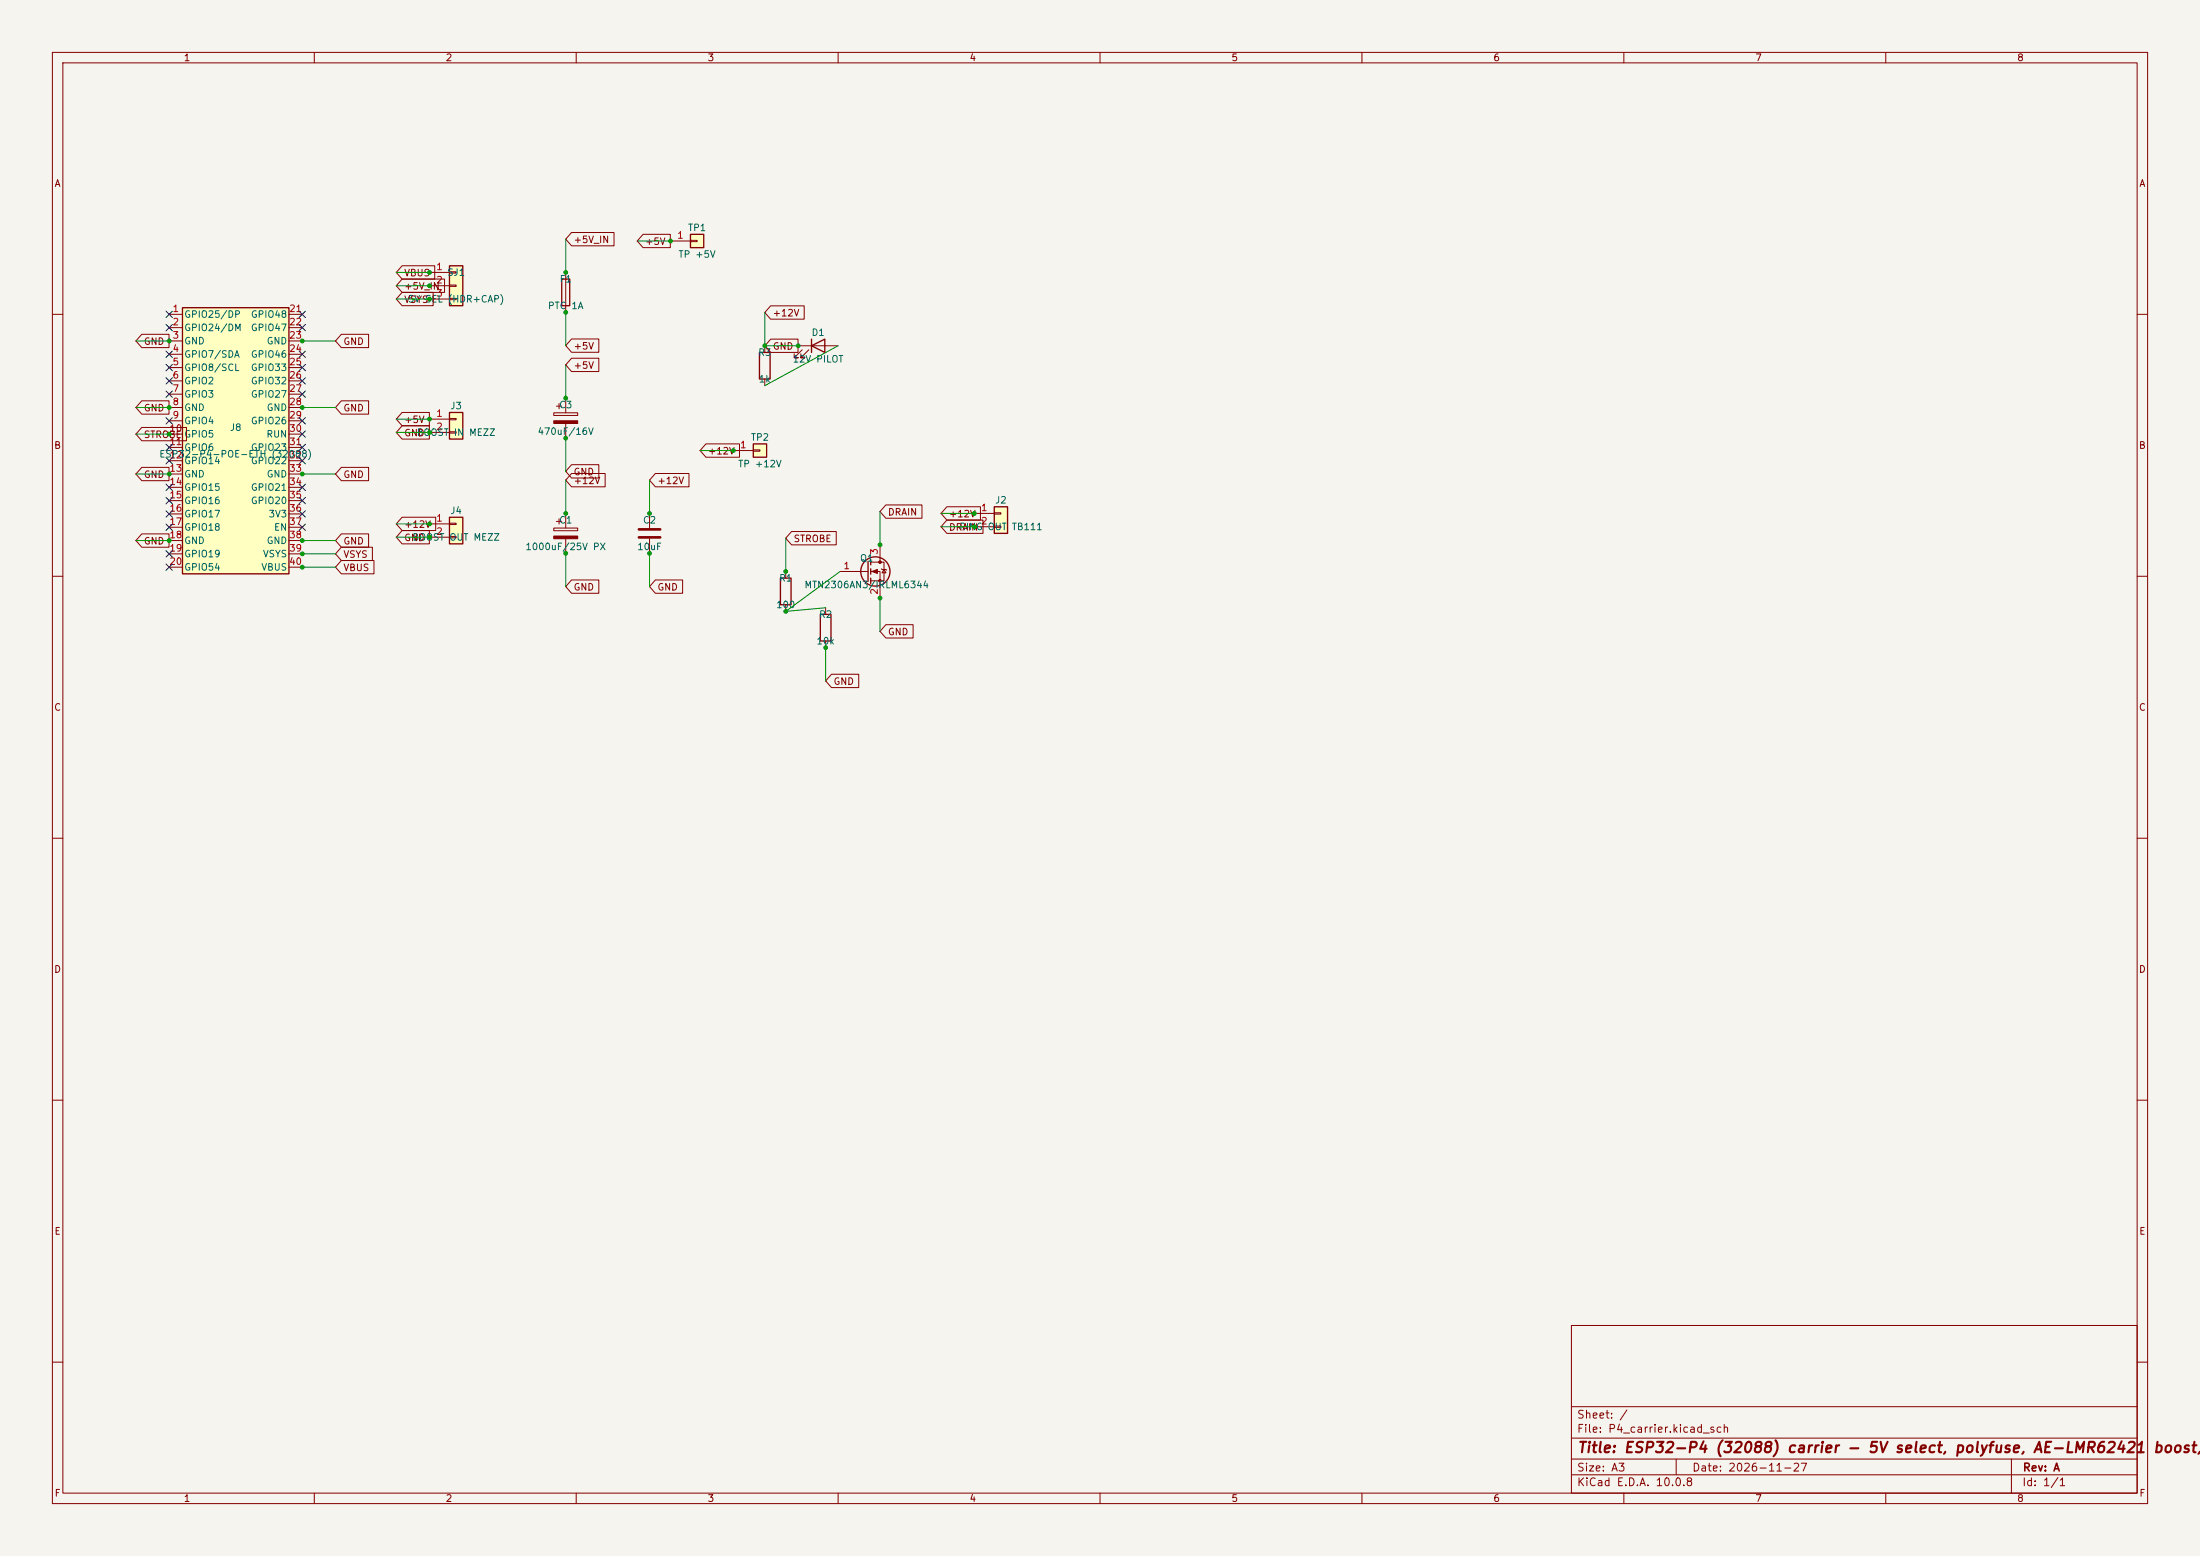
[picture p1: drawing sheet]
(kicad_sch (version 20230121) (generator eeschema)
 (paper "A3")
 (title_block (title "ESP32-P4 (32088) carrier - 5V select, polyfuse, AE-LMR62421 boost, IR ring strobe") (date "2026-11-27") (rev "A"))
 (lib_symbols
  (symbol "Local:P4_HDR" (pin_names (offset 0.254)) (in_bom yes) (on_board yes)
   (property "Reference" "J" (at -10.16 27.94 0) (effects (font (size 1.27 1.27)) (justify left)))
   (property "Value" "ESP32-P4-POE-ETH" (at -10.16 -27.94 0) (effects (font (size 1.27 1.27)) (justify left)))
   (property "Footprint" "" (at 0 0 0) (effects (font (size 1.27 1.27)) hide))
   (property "Datasheet" "~" (at 0 0 0) (effects (font (size 1.27 1.27)) hide))
   (symbol "P4_HDR_0_1"
    (rectangle (start -10.16 25.4) (end 10.16 -25.4) (stroke (width 0.254) (type default)) (fill (type background))))
   (symbol "P4_HDR_1_1"
    (pin passive line (at -12.7 24.13 0) (length 2.54) (name "GPIO25/DP" (effects (font (size 1.27 1.27)))) (number "1" (effects (font (size 1.27 1.27)))))
    (pin passive line (at -12.7 21.59 0) (length 2.54) (name "GPIO24/DM" (effects (font (size 1.27 1.27)))) (number "2" (effects (font (size 1.27 1.27)))))
    (pin passive line (at -12.7 19.05 0) (length 2.54) (name "GND" (effects (font (size 1.27 1.27)))) (number "3" (effects (font (size 1.27 1.27)))))
    (pin passive line (at -12.7 16.51 0) (length 2.54) (name "GPIO7/SDA" (effects (font (size 1.27 1.27)))) (number "4" (effects (font (size 1.27 1.27)))))
    (pin passive line (at -12.7 13.97 0) (length 2.54) (name "GPIO8/SCL" (effects (font (size 1.27 1.27)))) (number "5" (effects (font (size 1.27 1.27)))))
    (pin passive line (at -12.7 11.43 0) (length 2.54) (name "GPIO2" (effects (font (size 1.27 1.27)))) (number "6" (effects (font (size 1.27 1.27)))))
    (pin passive line (at -12.7 8.89 0) (length 2.54) (name "GPIO3" (effects (font (size 1.27 1.27)))) (number "7" (effects (font (size 1.27 1.27)))))
    (pin passive line (at -12.7 6.35 0) (length 2.54) (name "GND" (effects (font (size 1.27 1.27)))) (number "8" (effects (font (size 1.27 1.27)))))
    (pin passive line (at -12.7 3.81 0) (length 2.54) (name "GPIO4" (effects (font (size 1.27 1.27)))) (number "9" (effects (font (size 1.27 1.27)))))
    (pin passive line (at -12.7 1.27 0) (length 2.54) (name "GPIO5" (effects (font (size 1.27 1.27)))) (number "10" (effects (font (size 1.27 1.27)))))
    (pin passive line (at -12.7 -1.27 0) (length 2.54) (name "GPIO6" (effects (font (size 1.27 1.27)))) (number "11" (effects (font (size 1.27 1.27)))))
    (pin passive line (at -12.7 -3.81 0) (length 2.54) (name "GPIO14" (effects (font (size 1.27 1.27)))) (number "12" (effects (font (size 1.27 1.27)))))
    (pin passive line (at -12.7 -6.35 0) (length 2.54) (name "GND" (effects (font (size 1.27 1.27)))) (number "13" (effects (font (size 1.27 1.27)))))
    (pin passive line (at -12.7 -8.89 0) (length 2.54) (name "GPIO15" (effects (font (size 1.27 1.27)))) (number "14" (effects (font (size 1.27 1.27)))))
    (pin passive line (at -12.7 -11.43 0) (length 2.54) (name "GPIO16" (effects (font (size 1.27 1.27)))) (number "15" (effects (font (size 1.27 1.27)))))
    (pin passive line (at -12.7 -13.97 0) (length 2.54) (name "GPIO17" (effects (font (size 1.27 1.27)))) (number "16" (effects (font (size 1.27 1.27)))))
    (pin passive line (at -12.7 -16.51 0) (length 2.54) (name "GPIO18" (effects (font (size 1.27 1.27)))) (number "17" (effects (font (size 1.27 1.27)))))
    (pin passive line (at -12.7 -19.05 0) (length 2.54) (name "GND" (effects (font (size 1.27 1.27)))) (number "18" (effects (font (size 1.27 1.27)))))
    (pin passive line (at -12.7 -21.59 0) (length 2.54) (name "GPIO19" (effects (font (size 1.27 1.27)))) (number "19" (effects (font (size 1.27 1.27)))))
    (pin passive line (at -12.7 -24.13 0) (length 2.54) (name "GPIO54" (effects (font (size 1.27 1.27)))) (number "20" (effects (font (size 1.27 1.27)))))
    (pin passive line (at 12.7 24.13 180) (length 2.54) (name "GPIO48" (effects (font (size 1.27 1.27)))) (number "21" (effects (font (size 1.27 1.27)))))
    (pin passive line (at 12.7 21.59 180) (length 2.54) (name "GPIO47" (effects (font (size 1.27 1.27)))) (number "22" (effects (font (size 1.27 1.27)))))
    (pin passive line (at 12.7 19.05 180) (length 2.54) (name "GND" (effects (font (size 1.27 1.27)))) (number "23" (effects (font (size 1.27 1.27)))))
    (pin passive line (at 12.7 16.51 180) (length 2.54) (name "GPIO46" (effects (font (size 1.27 1.27)))) (number "24" (effects (font (size 1.27 1.27)))))
    (pin passive line (at 12.7 13.97 180) (length 2.54) (name "GPIO33" (effects (font (size 1.27 1.27)))) (number "25" (effects (font (size 1.27 1.27)))))
    (pin passive line (at 12.7 11.43 180) (length 2.54) (name "GPIO32" (effects (font (size 1.27 1.27)))) (number "26" (effects (font (size 1.27 1.27)))))
    (pin passive line (at 12.7 8.89 180) (length 2.54) (name "GPIO27" (effects (font (size 1.27 1.27)))) (number "27" (effects (font (size 1.27 1.27)))))
    (pin passive line (at 12.7 6.35 180) (length 2.54) (name "GND" (effects (font (size 1.27 1.27)))) (number "28" (effects (font (size 1.27 1.27)))))
    (pin passive line (at 12.7 3.81 180) (length 2.54) (name "GPIO26" (effects (font (size 1.27 1.27)))) (number "29" (effects (font (size 1.27 1.27)))))
    (pin passive line (at 12.7 1.27 180) (length 2.54) (name "RUN" (effects (font (size 1.27 1.27)))) (number "30" (effects (font (size 1.27 1.27)))))
    (pin passive line (at 12.7 -1.27 180) (length 2.54) (name "GPIO23" (effects (font (size 1.27 1.27)))) (number "31" (effects (font (size 1.27 1.27)))))
    (pin passive line (at 12.7 -3.81 180) (length 2.54) (name "GPIO22" (effects (font (size 1.27 1.27)))) (number "32" (effects (font (size 1.27 1.27)))))
    (pin passive line (at 12.7 -6.35 180) (length 2.54) (name "GND" (effects (font (size 1.27 1.27)))) (number "33" (effects (font (size 1.27 1.27)))))
    (pin passive line (at 12.7 -8.89 180) (length 2.54) (name "GPIO21" (effects (font (size 1.27 1.27)))) (number "34" (effects (font (size 1.27 1.27)))))
    (pin passive line (at 12.7 -11.43 180) (length 2.54) (name "GPIO20" (effects (font (size 1.27 1.27)))) (number "35" (effects (font (size 1.27 1.27)))))
    (pin passive line (at 12.7 -13.97 180) (length 2.54) (name "3V3" (effects (font (size 1.27 1.27)))) (number "36" (effects (font (size 1.27 1.27)))))
    (pin passive line (at 12.7 -16.51 180) (length 2.54) (name "EN" (effects (font (size 1.27 1.27)))) (number "37" (effects (font (size 1.27 1.27)))))
    (pin passive line (at 12.7 -19.05 180) (length 2.54) (name "GND" (effects (font (size 1.27 1.27)))) (number "38" (effects (font (size 1.27 1.27)))))
    (pin passive line (at 12.7 -21.59 180) (length 2.54) (name "VSYS" (effects (font (size 1.27 1.27)))) (number "39" (effects (font (size 1.27 1.27)))))
    (pin passive line (at 12.7 -24.13 180) (length 2.54) (name "VBUS" (effects (font (size 1.27 1.27)))) (number "40" (effects (font (size 1.27 1.27)))))))
  (symbol "Connector_Generic:Conn_01x03"
    (pin_names
    (offset 1.016) (hide yes)) (exclude_from_sim no) (in_bom yes) (on_board yes)
    (in_pos_files yes)
    (duplicate_pin_numbers_are_jumpers no)
    (property "Reference" "J" (at 0 5.08 0) (show_name no) (do_not_autoplace no) (effects (font (size 1.27 1.27))))
    (property "Value" "Conn_01x03" (at 0 -5.08 0) (show_name no) (do_not_autoplace no) (effects (font (size 1.27 1.27))))
    (property "Footprint" "" (at 0 0 0) (show_name no) (do_not_autoplace no) (hide yes) (effects (font (size 1.27 1.27))))
    (property "Datasheet" "" (at 0 0 0) (show_name no) (do_not_autoplace no) (hide yes) (effects (font (size 1.27 1.27))))
    (property "Description" "Generic connector, single row, 01x03, script generated (kicad-library-utils/schlib/autogen/connector/)" (at 0 0 0) (show_name no) (do_not_autoplace no) (hide yes) (effects (font (size 1.27 1.27))))
    (symbol "Conn_01x03_1_1"
    (rectangle (start -1.27 3.81) (end 1.27 -3.81) (stroke (width 0.254) (type default)) (fill (type background)))
    (rectangle (start -1.27 2.667) (end 0 2.413) (stroke (width 0.1524) (type default)) (fill (type none)))
    (rectangle (start -1.27 0.127) (end 0 -0.127) (stroke (width 0.1524) (type default)) (fill (type none)))
    (rectangle (start -1.27 -2.413) (end 0 -2.667) (stroke (width 0.1524) (type default)) (fill (type none)))
    (pin passive line (at -5.08 2.54 0) (length 3.81) (name "Pin_1" (effects (font (size 1.27 1.27)))) (number "1" (effects (font (size 1.27 1.27)))))
    (pin passive line (at -5.08 0 0) (length 3.81) (name "Pin_2" (effects (font (size 1.27 1.27)))) (number "2" (effects (font (size 1.27 1.27)))))
    (pin passive line (at -5.08 -2.54 0) (length 3.81) (name "Pin_3" (effects (font (size 1.27 1.27)))) (number "3" (effects (font (size 1.27 1.27))))))
    (embedded_fonts no))
  (symbol "Device:Fuse"
    (pin_numbers (hide yes))
    (pin_names
    (offset 0)) (exclude_from_sim no) (in_bom yes) (on_board yes)
    (in_pos_files yes)
    (duplicate_pin_numbers_are_jumpers no)
    (property "Reference" "F" (at 2.032 0 90) (show_name no) (do_not_autoplace no) (effects (font (size 1.27 1.27))))
    (property "Value" "Fuse" (at -1.905 0 90) (show_name no) (do_not_autoplace no) (effects (font (size 1.27 1.27))))
    (property "Footprint" "" (at -1.778 0 90) (show_name no) (do_not_autoplace no) (hide yes) (effects (font (size 1.27 1.27))))
    (property "Datasheet" "" (at 0 0 0) (show_name no) (do_not_autoplace no) (hide yes) (effects (font (size 1.27 1.27))))
    (property "Description" "Fuse" (at 0 0 0) (show_name no) (do_not_autoplace no) (hide yes) (effects (font (size 1.27 1.27))))
    (symbol "Fuse_0_1"
    (rectangle (start -0.762 -2.54) (end 0.762 2.54) (stroke (width 0.254) (type default)) (fill (type none)))
    (polyline (pts (xy 0 2.54) (xy 0 -2.54)) (stroke (width 0) (type default)) (fill (type none))))
    (symbol "Fuse_1_1"
    (pin passive line (at 0 3.81 270) (length 1.27) (name "" (effects (font (size 1.27 1.27)))) (number "1" (effects (font (size 1.27 1.27)))))
    (pin passive line (at 0 -3.81 90) (length 1.27) (name "" (effects (font (size 1.27 1.27)))) (number "2" (effects (font (size 1.27 1.27))))))
    (embedded_fonts no))
  (symbol "Device:C_Polarized"
    (pin_numbers (hide yes))
    (pin_names
    (offset 0.254)) (exclude_from_sim no) (in_bom yes) (on_board yes)
    (in_pos_files yes)
    (duplicate_pin_numbers_are_jumpers no)
    (property "Reference" "C" (at 0.635 2.54 0) (show_name no) (do_not_autoplace no) (effects (font (size 1.27 1.27)) (justify left)))
    (property "Value" "C_Polarized" (at 0.635 -2.54 0) (show_name no) (do_not_autoplace no) (effects (font (size 1.27 1.27)) (justify left)))
    (property "Footprint" "" (at 0.9652 -3.81 0) (show_name no) (do_not_autoplace no) (hide yes) (effects (font (size 1.27 1.27))))
    (property "Datasheet" "" (at 0 0 0) (show_name no) (do_not_autoplace no) (hide yes) (effects (font (size 1.27 1.27))))
    (property "Description" "Polarized capacitor" (at 0 0 0) (show_name no) (do_not_autoplace no) (hide yes) (effects (font (size 1.27 1.27))))
    (symbol "C_Polarized_0_1"
    (rectangle (start -2.286 0.508) (end 2.286 1.016) (stroke (width 0) (type default)) (fill (type none)))
    (polyline (pts (xy -1.778 2.286) (xy -0.762 2.286)) (stroke (width 0) (type default)) (fill (type none)))
    (polyline (pts (xy -1.27 2.794) (xy -1.27 1.778)) (stroke (width 0) (type default)) (fill (type none)))
    (rectangle (start 2.286 -0.508) (end -2.286 -1.016) (stroke (width 0) (type default)) (fill (type outline))))
    (symbol "C_Polarized_1_1"
    (pin passive line (at 0 3.81 270) (length 2.794) (name "" (effects (font (size 1.27 1.27)))) (number "1" (effects (font (size 1.27 1.27)))))
    (pin passive line (at 0 -3.81 90) (length 2.794) (name "" (effects (font (size 1.27 1.27)))) (number "2" (effects (font (size 1.27 1.27))))))
    (embedded_fonts no))
  (symbol "Connector_Generic:Conn_01x02"
    (pin_names
    (offset 1.016) (hide yes)) (exclude_from_sim no) (in_bom yes) (on_board yes)
    (in_pos_files yes)
    (duplicate_pin_numbers_are_jumpers no)
    (property "Reference" "J" (at 0 2.54 0) (show_name no) (do_not_autoplace no) (effects (font (size 1.27 1.27))))
    (property "Value" "Conn_01x02" (at 0 -5.08 0) (show_name no) (do_not_autoplace no) (effects (font (size 1.27 1.27))))
    (property "Footprint" "" (at 0 0 0) (show_name no) (do_not_autoplace no) (hide yes) (effects (font (size 1.27 1.27))))
    (property "Datasheet" "" (at 0 0 0) (show_name no) (do_not_autoplace no) (hide yes) (effects (font (size 1.27 1.27))))
    (property "Description" "Generic connector, single row, 01x02, script generated (kicad-library-utils/schlib/autogen/connector/)" (at 0 0 0) (show_name no) (do_not_autoplace no) (hide yes) (effects (font (size 1.27 1.27))))
    (symbol "Conn_01x02_1_1"
    (rectangle (start -1.27 1.27) (end 1.27 -3.81) (stroke (width 0.254) (type default)) (fill (type background)))
    (rectangle (start -1.27 0.127) (end 0 -0.127) (stroke (width 0.1524) (type default)) (fill (type none)))
    (rectangle (start -1.27 -2.413) (end 0 -2.667) (stroke (width 0.1524) (type default)) (fill (type none)))
    (pin passive line (at -5.08 0 0) (length 3.81) (name "Pin_1" (effects (font (size 1.27 1.27)))) (number "1" (effects (font (size 1.27 1.27)))))
    (pin passive line (at -5.08 -2.54 0) (length 3.81) (name "Pin_2" (effects (font (size 1.27 1.27)))) (number "2" (effects (font (size 1.27 1.27))))))
    (embedded_fonts no))
  (symbol "Device:C"
    (pin_numbers (hide yes))
    (pin_names
    (offset 0.254)) (exclude_from_sim no) (in_bom yes) (on_board yes)
    (in_pos_files yes)
    (duplicate_pin_numbers_are_jumpers no)
    (property "Reference" "C" (at 0.635 2.54 0) (show_name no) (do_not_autoplace no) (effects (font (size 1.27 1.27)) (justify left)))
    (property "Value" "C" (at 0.635 -2.54 0) (show_name no) (do_not_autoplace no) (effects (font (size 1.27 1.27)) (justify left)))
    (property "Footprint" "" (at 0.9652 -3.81 0) (show_name no) (do_not_autoplace no) (hide yes) (effects (font (size 1.27 1.27))))
    (property "Datasheet" "" (at 0 0 0) (show_name no) (do_not_autoplace no) (hide yes) (effects (font (size 1.27 1.27))))
    (property "Description" "Unpolarized capacitor" (at 0 0 0) (show_name no) (do_not_autoplace no) (hide yes) (effects (font (size 1.27 1.27))))
    (symbol "C_0_1"
    (polyline (pts (xy -2.032 0.762) (xy 2.032 0.762)) (stroke (width 0.508) (type default)) (fill (type none)))
    (polyline (pts (xy -2.032 -0.762) (xy 2.032 -0.762)) (stroke (width 0.508) (type default)) (fill (type none))))
    (symbol "C_1_1"
    (pin passive line (at 0 3.81 270) (length 2.794) (name "" (effects (font (size 1.27 1.27)))) (number "1" (effects (font (size 1.27 1.27)))))
    (pin passive line (at 0 -3.81 90) (length 2.794) (name "" (effects (font (size 1.27 1.27)))) (number "2" (effects (font (size 1.27 1.27))))))
    (embedded_fonts no))
  (symbol "Device:Q_NMOS_GSD" (pin_names (offset 0) hide) (in_bom yes) (on_board yes)
    (property "Reference" "Q" (at 5.08 1.27 0) (effects (font (size 1.27 1.27)) (justify left)))
    (property "Value" "Q_NMOS_GSD" (at 5.08 -1.27 0) (effects (font (size 1.27 1.27)) (justify left)))
    (property "Footprint" "" (at 5.08 2.54 0) (effects (font (size 1.27 1.27)) hide))
    (property "Datasheet" "~" (at 0 0 0) (effects (font (size 1.27 1.27)) hide))
    (symbol "Q_NMOS_GSD_0_1"
    (polyline (pts (xy 0.254 0) (xy -2.54 0)) (stroke (width 0) (type default)) (fill (type none)))
    (polyline (pts (xy 0.254 1.905) (xy 0.254 -1.905)) (stroke (width 0.254) (type default)) (fill (type none)))
    (polyline (pts (xy 0.762 -1.27) (xy 0.762 -2.286)) (stroke (width 0.254) (type default)) (fill (type none)))
    (polyline (pts (xy 0.762 0.508) (xy 0.762 -0.508)) (stroke (width 0.254) (type default)) (fill (type none)))
    (polyline (pts (xy 0.762 2.286) (xy 0.762 1.27)) (stroke (width 0.254) (type default)) (fill (type none)))
    (polyline (pts (xy 2.54 2.54) (xy 2.54 1.778)) (stroke (width 0) (type default)) (fill (type none)))
    (polyline (pts (xy 2.54 -2.54) (xy 2.54 0) (xy 0.762 0)) (stroke (width 0) (type default)) (fill (type none)))
    (polyline (pts (xy 0.762 -1.778) (xy 3.302 -1.778) (xy 3.302 1.778) (xy 0.762 1.778)) (stroke (width 0) (type default)) (fill (type none)))
    (polyline (pts (xy 1.016 0) (xy 2.032 0.381) (xy 2.032 -0.381) (xy 1.016 0)) (stroke (width 0) (type default)) (fill (type outline)))
    (polyline (pts (xy 2.794 0.508) (xy 2.921 0.381) (xy 3.683 0.381) (xy 3.81 0.254)) (stroke (width 0) (type default)) (fill (type none)))
    (polyline (pts (xy 3.302 0.381) (xy 2.921 -0.254) (xy 3.683 -0.254) (xy 3.302 0.381)) (stroke (width 0) (type default)) (fill (type none)))
    (circle (center 1.651 0) (radius 2.794) (stroke (width 0.254) (type default)) (fill (type none)))
    (circle (center 2.54 -1.778) (radius 0.254) (stroke (width 0) (type default)) (fill (type outline)))
    (circle (center 2.54 1.778) (radius 0.254) (stroke (width 0) (type default)) (fill (type outline))))
    (symbol "Q_NMOS_GSD_1_1"
    (pin input line (at -5.08 0 0) (length 2.54) (name "G" (effects (font (size 1.27 1.27)))) (number "1" (effects (font (size 1.27 1.27)))))
    (pin passive line (at 2.54 -5.08 90) (length 2.54) (name "S" (effects (font (size 1.27 1.27)))) (number "2" (effects (font (size 1.27 1.27)))))
    (pin passive line (at 2.54 5.08 270) (length 2.54) (name "D" (effects (font (size 1.27 1.27)))) (number "3" (effects (font (size 1.27 1.27)))))))
  (symbol "Device:R"
    (pin_numbers (hide yes))
    (pin_names
    (offset 0)) (exclude_from_sim no) (in_bom yes) (on_board yes)
    (in_pos_files yes)
    (duplicate_pin_numbers_are_jumpers no)
    (property "Reference" "R" (at 2.032 0 90) (show_name no) (do_not_autoplace no) (effects (font (size 1.27 1.27))))
    (property "Value" "R" (at 0 0 90) (show_name no) (do_not_autoplace no) (effects (font (size 1.27 1.27))))
    (property "Footprint" "" (at -1.778 0 90) (show_name no) (do_not_autoplace no) (hide yes) (effects (font (size 1.27 1.27))))
    (property "Datasheet" "" (at 0 0 0) (show_name no) (do_not_autoplace no) (hide yes) (effects (font (size 1.27 1.27))))
    (property "Description" "Resistor" (at 0 0 0) (show_name no) (do_not_autoplace no) (hide yes) (effects (font (size 1.27 1.27))))
    (symbol "R_0_1"
    (rectangle (start -1.016 -2.54) (end 1.016 2.54) (stroke (width 0.254) (type default)) (fill (type none))))
    (symbol "R_1_1"
    (pin passive line (at 0 3.81 270) (length 1.27) (name "" (effects (font (size 1.27 1.27)))) (number "1" (effects (font (size 1.27 1.27)))))
    (pin passive line (at 0 -3.81 90) (length 1.27) (name "" (effects (font (size 1.27 1.27)))) (number "2" (effects (font (size 1.27 1.27))))))
    (embedded_fonts no))
  (symbol "Device:LED"
    (pin_numbers (hide yes))
    (pin_names
    (offset 1.016) (hide yes)) (exclude_from_sim no) (in_bom yes) (on_board yes)
    (in_pos_files yes)
    (duplicate_pin_numbers_are_jumpers no)
    (property "Reference" "D" (at 0 2.54 0) (show_name no) (do_not_autoplace no) (effects (font (size 1.27 1.27))))
    (property "Value" "LED" (at 0 -2.54 0) (show_name no) (do_not_autoplace no) (effects (font (size 1.27 1.27))))
    (property "Footprint" "" (at 0 0 0) (show_name no) (do_not_autoplace no) (hide yes) (effects (font (size 1.27 1.27))))
    (property "Datasheet" "" (at 0 0 0) (show_name no) (do_not_autoplace no) (hide yes) (effects (font (size 1.27 1.27))))
    (property "Description" "Light emitting diode" (at 0 0 0) (show_name no) (do_not_autoplace no) (hide yes) (effects (font (size 1.27 1.27))))
    (property "Sim.Pins" "1=K 2=A" (at 0 0 0) (show_name no) (do_not_autoplace no) (hide yes) (effects (font (size 1.27 1.27))))
    (symbol "LED_0_1"
    (polyline (pts (xy -3.048 -0.762) (xy -4.572 -2.286) (xy -3.81 -2.286) (xy -4.572 -2.286) (xy -4.572 -1.524)) (stroke (width 0) (type default)) (fill (type none)))
    (polyline (pts (xy -1.778 -0.762) (xy -3.302 -2.286) (xy -2.54 -2.286) (xy -3.302 -2.286) (xy -3.302 -1.524)) (stroke (width 0) (type default)) (fill (type none)))
    (polyline (pts (xy -1.27 0) (xy 1.27 0)) (stroke (width 0) (type default)) (fill (type none)))
    (polyline (pts (xy -1.27 -1.27) (xy -1.27 1.27)) (stroke (width 0.254) (type default)) (fill (type none)))
    (polyline (pts (xy 1.27 -1.27) (xy 1.27 1.27) (xy -1.27 0) (xy 1.27 -1.27)) (stroke (width 0.254) (type default)) (fill (type none))))
    (symbol "LED_1_1"
    (pin passive line (at -3.81 0 0) (length 2.54) (name "K" (effects (font (size 1.27 1.27)))) (number "1" (effects (font (size 1.27 1.27)))))
    (pin passive line (at 3.81 0 180) (length 2.54) (name "A" (effects (font (size 1.27 1.27)))) (number "2" (effects (font (size 1.27 1.27))))))
    (embedded_fonts no))
  (symbol "Connector_Generic:Conn_01x01"
    (pin_names
    (offset 1.016) (hide yes)) (exclude_from_sim no) (in_bom yes) (on_board yes)
    (in_pos_files yes)
    (duplicate_pin_numbers_are_jumpers no)
    (property "Reference" "J" (at 0 2.54 0) (show_name no) (do_not_autoplace no) (effects (font (size 1.27 1.27))))
    (property "Value" "Conn_01x01" (at 0 -2.54 0) (show_name no) (do_not_autoplace no) (effects (font (size 1.27 1.27))))
    (property "Footprint" "" (at 0 0 0) (show_name no) (do_not_autoplace no) (hide yes) (effects (font (size 1.27 1.27))))
    (property "Datasheet" "" (at 0 0 0) (show_name no) (do_not_autoplace no) (hide yes) (effects (font (size 1.27 1.27))))
    (property "Description" "Generic connector, single row, 01x01, script generated (kicad-library-utils/schlib/autogen/connector/)" (at 0 0 0) (show_name no) (do_not_autoplace no) (hide yes) (effects (font (size 1.27 1.27))))
    (symbol "Conn_01x01_1_1"
    (rectangle (start -1.27 1.27) (end 1.27 -1.27) (stroke (width 0.254) (type default)) (fill (type background)))
    (rectangle (start -1.27 0.127) (end 0 -0.127) (stroke (width 0.1524) (type default)) (fill (type none)))
    (pin passive line (at -5.08 0 0) (length 3.81) (name "Pin_1" (effects (font (size 1.27 1.27)))) (number "1" (effects (font (size 1.27 1.27))))))
    (embedded_fonts no)))
 (symbol (lib_id "Local:P4_HDR") (at 45.00 84.13 0) (unit 1) (in_bom yes) (on_board yes) (dnp no)
  (property "Reference" "J8" (at 45.00 81.59 0) (effects (font (size 1.27 1.27))))
  (property "Value" "ESP32-P4-POE-ETH (32088)" (at 45.00 86.67 0) (effects (font (size 1.27 1.27))))
  (property "Footprint" "custom:HDR_2x20_P4" (at 45.00 84.13 0) (effects (font (size 1.27 1.27)) hide))
  (property "Datasheet" "" (at 45.00 84.13 0) (effects (font (size 1.27 1.27)) hide)) (pin "1") (pin "2") (pin "3") (pin "4") (pin "5") (pin "6") (pin "7") (pin "8") (pin "9") (pin "10") (pin "11") (pin "12") (pin "13") (pin "14") (pin "15") (pin "16") (pin "17") (pin "18") (pin "19") (pin "20") (pin "21") (pin "22") (pin "23") (pin "24") (pin "25") (pin "26") (pin "27") (pin "28") (pin "29") (pin "30") (pin "31") (pin "32") (pin "33") (pin "34") (pin "35") (pin "36") (pin "37") (pin "38") (pin "39") (pin "40"))
 (symbol (lib_id "Connector_Generic:Conn_01x03") (at 87.08 54.54 0) (unit 1) (in_bom yes) (on_board yes) (dnp no)
  (property "Reference" "SJ1" (at 87.08 52.00 0) (effects (font (size 1.27 1.27))))
  (property "Value" "5V SEL (HDR+CAP)" (at 87.08 57.08 0) (effects (font (size 1.27 1.27))))
  (property "Footprint" "custom:HDR_1x03_P2.54" (at 87.08 54.54 0) (effects (font (size 1.27 1.27)) hide))
  (property "Datasheet" "" (at 87.08 54.54 0) (effects (font (size 1.27 1.27)) hide)) (pin "1") (pin "2") (pin "3"))
 (symbol (lib_id "Device:Fuse") (at 108.00 55.81 0) (unit 1) (in_bom yes) (on_board yes) (dnp no)
  (property "Reference" "F1" (at 108.00 53.27 0) (effects (font (size 1.27 1.27))))
  (property "Value" "PTC 1A" (at 108.00 58.35 0) (effects (font (size 1.27 1.27))))
  (property "Footprint" "custom:PTC_P5.00mm" (at 108.00 55.81 0) (effects (font (size 1.27 1.27)) hide))
  (property "Datasheet" "" (at 108.00 55.81 0) (effects (font (size 1.27 1.27)) hide)) (pin "1") (pin "2"))
 (symbol (lib_id "Device:C_Polarized") (at 108.00 79.81 0) (unit 1) (in_bom yes) (on_board yes) (dnp no)
  (property "Reference" "C3" (at 108.00 77.27 0) (effects (font (size 1.27 1.27))))
  (property "Value" "470uF/16V" (at 108.00 82.35 0) (effects (font (size 1.27 1.27))))
  (property "Footprint" "Capacitor_THT:CP_Radial_D8.0mm_P3.50mm" (at 108.00 79.81 0) (effects (font (size 1.27 1.27)) hide))
  (property "Datasheet" "" (at 108.00 79.81 0) (effects (font (size 1.27 1.27)) hide)) (pin "1") (pin "2"))
 (symbol (lib_id "Connector_Generic:Conn_01x02") (at 87.08 80.00 0) (unit 1) (in_bom yes) (on_board yes) (dnp no)
  (property "Reference" "J3" (at 87.08 77.46 0) (effects (font (size 1.27 1.27))))
  (property "Value" "BOOST IN MEZZ" (at 87.08 82.54 0) (effects (font (size 1.27 1.27))))
  (property "Footprint" "custom:MZ_1x02_P5.08" (at 87.08 80.00 0) (effects (font (size 1.27 1.27)) hide))
  (property "Datasheet" "" (at 87.08 80.00 0) (effects (font (size 1.27 1.27)) hide)) (pin "1") (pin "2"))
 (symbol (lib_id "Connector_Generic:Conn_01x02") (at 87.08 100.00 0) (unit 1) (in_bom yes) (on_board yes) (dnp no)
  (property "Reference" "J4" (at 87.08 97.46 0) (effects (font (size 1.27 1.27))))
  (property "Value" "BOOST OUT MEZZ" (at 87.08 102.54 0) (effects (font (size 1.27 1.27))))
  (property "Footprint" "custom:MZ_1x02_P5.08" (at 87.08 100.00 0) (effects (font (size 1.27 1.27)) hide))
  (property "Datasheet" "" (at 87.08 100.00 0) (effects (font (size 1.27 1.27)) hide)) (pin "1") (pin "2"))
 (symbol (lib_id "Device:C_Polarized") (at 108.00 101.81 0) (unit 1) (in_bom yes) (on_board yes) (dnp no)
  (property "Reference" "C1" (at 108.00 99.27 0) (effects (font (size 1.27 1.27))))
  (property "Value" "1000uF/25V PX" (at 108.00 104.35 0) (effects (font (size 1.27 1.27))))
  (property "Footprint" "Capacitor_THT:CP_Radial_D10.0mm_P5.00mm" (at 108.00 101.81 0) (effects (font (size 1.27 1.27)) hide))
  (property "Datasheet" "" (at 108.00 101.81 0) (effects (font (size 1.27 1.27)) hide)) (pin "1") (pin "2"))
 (symbol (lib_id "Device:C") (at 124.00 101.81 0) (unit 1) (in_bom yes) (on_board yes) (dnp no)
  (property "Reference" "C2" (at 124.00 99.27 0) (effects (font (size 1.27 1.27))))
  (property "Value" "10uF" (at 124.00 104.35 0) (effects (font (size 1.27 1.27))))
  (property "Footprint" "Capacitor_THT:C_Disc_D5.0mm_W2.5mm_P2.50mm" (at 124.00 101.81 0) (effects (font (size 1.27 1.27)) hide))
  (property "Datasheet" "" (at 124.00 101.81 0) (effects (font (size 1.27 1.27)) hide)) (pin "1") (pin "2"))
 (symbol (lib_id "Device:Q_NMOS_GSD") (at 165.46 109.08 0) (unit 1) (in_bom yes) (on_board yes) (dnp no)
  (property "Reference" "Q1" (at 165.46 106.54 0) (effects (font (size 1.27 1.27))))
  (property "Value" "MTN2306AN3/IRLML6344" (at 165.46 111.62 0) (effects (font (size 1.27 1.27))))
  (property "Footprint" "Package_TO_SOT_SMD:SOT-23" (at 165.46 109.08 0) (effects (font (size 1.27 1.27)) hide))
  (property "Datasheet" "" (at 165.46 109.08 0) (effects (font (size 1.27 1.27)) hide)) (pin "1") (pin "2") (pin "3"))
 (symbol (lib_id "Device:R") (at 150.00 112.89 0) (unit 1) (in_bom yes) (on_board yes) (dnp no)
  (property "Reference" "R1" (at 150.00 110.35 0) (effects (font (size 1.27 1.27))))
  (property "Value" "100" (at 150.00 115.43 0) (effects (font (size 1.27 1.27))))
  (property "Footprint" "Resistor_THT:R_Axial_DIN0207_L6.3mm_D2.5mm_P7.62mm_Horizontal" (at 150.00 112.89 0) (effects (font (size 1.27 1.27)) hide))
  (property "Datasheet" "" (at 150.00 112.89 0) (effects (font (size 1.27 1.27)) hide)) (pin "1") (pin "2"))
 (symbol (lib_id "Device:R") (at 157.62 119.81 0) (unit 1) (in_bom yes) (on_board yes) (dnp no)
  (property "Reference" "R2" (at 157.62 117.27 0) (effects (font (size 1.27 1.27))))
  (property "Value" "10k" (at 157.62 122.35 0) (effects (font (size 1.27 1.27))))
  (property "Footprint" "Resistor_THT:R_Axial_DIN0207_L6.3mm_D2.5mm_P7.62mm_Horizontal" (at 157.62 119.81 0) (effects (font (size 1.27 1.27)) hide))
  (property "Datasheet" "" (at 157.62 119.81 0) (effects (font (size 1.27 1.27)) hide)) (pin "1") (pin "2"))
 (symbol (lib_id "Device:R") (at 146.00 69.81 0) (unit 1) (in_bom yes) (on_board yes) (dnp no)
  (property "Reference" "R3" (at 146.00 67.27 0) (effects (font (size 1.27 1.27))))
  (property "Value" "1k" (at 146.00 72.35 0) (effects (font (size 1.27 1.27))))
  (property "Footprint" "Resistor_THT:R_Axial_DIN0207_L6.3mm_D2.5mm_P7.62mm_Horizontal" (at 146.00 69.81 0) (effects (font (size 1.27 1.27)) hide))
  (property "Datasheet" "" (at 146.00 69.81 0) (effects (font (size 1.27 1.27)) hide)) (pin "1") (pin "2"))
 (symbol (lib_id "Device:LED") (at 156.19 66.00 0) (unit 1) (in_bom yes) (on_board yes) (dnp no)
  (property "Reference" "D1" (at 156.19 63.46 0) (effects (font (size 1.27 1.27))))
  (property "Value" "12V PILOT" (at 156.19 68.54 0) (effects (font (size 1.27 1.27))))
  (property "Footprint" "LED_THT:LED_D3.0mm" (at 156.19 66.00 0) (effects (font (size 1.27 1.27)) hide))
  (property "Datasheet" "" (at 156.19 66.00 0) (effects (font (size 1.27 1.27)) hide)) (pin "1") (pin "2"))
 (symbol (lib_id "Connector_Generic:Conn_01x02") (at 191.08 98.00 0) (unit 1) (in_bom yes) (on_board yes) (dnp no)
  (property "Reference" "J2" (at 191.08 95.46 0) (effects (font (size 1.27 1.27))))
  (property "Value" "RING OUT TB111" (at 191.08 100.54 0) (effects (font (size 1.27 1.27))))
  (property "Footprint" "custom:TB111_1x02_P5.08" (at 191.08 98.00 0) (effects (font (size 1.27 1.27)) hide))
  (property "Datasheet" "" (at 191.08 98.00 0) (effects (font (size 1.27 1.27)) hide)) (pin "1") (pin "2"))
 (symbol (lib_id "Connector_Generic:Conn_01x01") (at 133.08 46.00 0) (unit 1) (in_bom yes) (on_board yes) (dnp no)
  (property "Reference" "TP1" (at 133.08 43.46 0) (effects (font (size 1.27 1.27))))
  (property "Value" "TP +5V" (at 133.08 48.54 0) (effects (font (size 1.27 1.27))))
  (property "Footprint" "custom:TestPoint_D2.0mm" (at 133.08 46.00 0) (effects (font (size 1.27 1.27)) hide))
  (property "Datasheet" "" (at 133.08 46.00 0) (effects (font (size 1.27 1.27)) hide)) (pin "1"))
 (symbol (lib_id "Connector_Generic:Conn_01x01") (at 145.08 86.00 0) (unit 1) (in_bom yes) (on_board yes) (dnp no)
  (property "Reference" "TP2" (at 145.08 83.46 0) (effects (font (size 1.27 1.27))))
  (property "Value" "TP +12V" (at 145.08 88.54 0) (effects (font (size 1.27 1.27))))
  (property "Footprint" "custom:TestPoint_D2.0mm" (at 145.08 86.00 0) (effects (font (size 1.27 1.27)) hide))
  (property "Datasheet" "" (at 145.08 86.00 0) (effects (font (size 1.27 1.27)) hide)) (pin "1"))
 (wire (pts (xy 32.30 65.08) (xy 25.95 65.08)) (stroke (width 0) (type default)))
 (wire (pts (xy 32.30 77.78) (xy 25.95 77.78)) (stroke (width 0) (type default)))
 (wire (pts (xy 32.30 90.48) (xy 25.95 90.48)) (stroke (width 0) (type default)))
 (wire (pts (xy 32.30 103.18) (xy 25.95 103.18)) (stroke (width 0) (type default)))
 (wire (pts (xy 57.70 65.08) (xy 64.05 65.08)) (stroke (width 0) (type default)))
 (wire (pts (xy 57.70 77.78) (xy 64.05 77.78)) (stroke (width 0) (type default)))
 (wire (pts (xy 57.70 90.48) (xy 64.05 90.48)) (stroke (width 0) (type default)))
 (wire (pts (xy 57.70 103.18) (xy 64.05 103.18)) (stroke (width 0) (type default)))
 (wire (pts (xy 57.70 105.72) (xy 64.05 105.72)) (stroke (width 0) (type default)))
 (wire (pts (xy 57.70 108.26) (xy 64.05 108.26)) (stroke (width 0) (type default)))
 (wire (pts (xy 32.30 82.86) (xy 25.95 82.86)) (stroke (width 0) (type default)))
 (wire (pts (xy 82.00 52.00) (xy 75.65 52.00)) (stroke (width 0) (type default)))
 (wire (pts (xy 82.00 54.54) (xy 75.65 54.54)) (stroke (width 0) (type default)))
 (wire (pts (xy 82.00 57.08) (xy 75.65 57.08)) (stroke (width 0) (type default)))
 (wire (pts (xy 108.00 52.00) (xy 108.00 45.65)) (stroke (width 0) (type default)))
 (wire (pts (xy 108.00 59.62) (xy 108.00 65.97)) (stroke (width 0) (type default)))
 (wire (pts (xy 108.00 76.00) (xy 108.00 69.65)) (stroke (width 0) (type default)))
 (wire (pts (xy 108.00 83.62) (xy 108.00 89.97)) (stroke (width 0) (type default)))
 (wire (pts (xy 82.00 80.00) (xy 75.65 80.00)) (stroke (width 0) (type default)))
 (wire (pts (xy 82.00 82.54) (xy 75.65 82.54)) (stroke (width 0) (type default)))
 (wire (pts (xy 82.00 100.00) (xy 75.65 100.00)) (stroke (width 0) (type default)))
 (wire (pts (xy 82.00 102.54) (xy 75.65 102.54)) (stroke (width 0) (type default)))
 (wire (pts (xy 108.00 98.00) (xy 108.00 91.65)) (stroke (width 0) (type default)))
 (wire (pts (xy 108.00 105.62) (xy 108.00 111.97)) (stroke (width 0) (type default)))
 (wire (pts (xy 124.00 98.00) (xy 124.00 91.65)) (stroke (width 0) (type default)))
 (wire (pts (xy 124.00 105.62) (xy 124.00 111.97)) (stroke (width 0) (type default)))
 (wire (pts (xy 168.00 104.00) (xy 168.00 97.65)) (stroke (width 0) (type default)))
 (wire (pts (xy 168.00 114.16) (xy 168.00 120.51)) (stroke (width 0) (type default)))
 (wire (pts (xy 150.00 109.08) (xy 150.00 102.73)) (stroke (width 0) (type default)))
 (wire (pts (xy 157.62 123.62) (xy 157.62 129.97)) (stroke (width 0) (type default)))
 (wire (pts (xy 146.00 66.00) (xy 146.00 59.65)) (stroke (width 0) (type default)))
 (wire (pts (xy 152.38 66.00) (xy 146.03 66.00)) (stroke (width 0) (type default)))
 (wire (pts (xy 186.00 98.00) (xy 179.65 98.00)) (stroke (width 0) (type default)))
 (wire (pts (xy 186.00 100.54) (xy 179.65 100.54)) (stroke (width 0) (type default)))
 (wire (pts (xy 128.00 46.00) (xy 121.65 46.00)) (stroke (width 0) (type default)))
 (wire (pts (xy 140.00 86.00) (xy 133.65 86.00)) (stroke (width 0) (type default)))
 (wire (pts (xy 160.38 109.08) (xy 150.00 116.70)) (stroke (width 0) (type default)))
 (wire (pts (xy 150.00 116.70) (xy 157.62 116.00)) (stroke (width 0) (type default)))
 (wire (pts (xy 146.00 73.62) (xy 160.00 66.00)) (stroke (width 0) (type default)))
 (junction (at 32.30 65.08) (diameter 0) (color 0 0 0 0))
 (junction (at 32.30 77.78) (diameter 0) (color 0 0 0 0))
 (junction (at 32.30 90.48) (diameter 0) (color 0 0 0 0))
 (junction (at 32.30 103.18) (diameter 0) (color 0 0 0 0))
 (junction (at 57.70 65.08) (diameter 0) (color 0 0 0 0))
 (junction (at 57.70 77.78) (diameter 0) (color 0 0 0 0))
 (junction (at 57.70 90.48) (diameter 0) (color 0 0 0 0))
 (junction (at 57.70 103.18) (diameter 0) (color 0 0 0 0))
 (junction (at 57.70 105.72) (diameter 0) (color 0 0 0 0))
 (junction (at 57.70 108.26) (diameter 0) (color 0 0 0 0))
 (junction (at 32.30 82.86) (diameter 0) (color 0 0 0 0))
 (junction (at 82.00 52.00) (diameter 0) (color 0 0 0 0))
 (junction (at 82.00 54.54) (diameter 0) (color 0 0 0 0))
 (junction (at 82.00 57.08) (diameter 0) (color 0 0 0 0))
 (junction (at 108.00 52.00) (diameter 0) (color 0 0 0 0))
 (junction (at 108.00 59.62) (diameter 0) (color 0 0 0 0))
 (junction (at 108.00 76.00) (diameter 0) (color 0 0 0 0))
 (junction (at 108.00 83.62) (diameter 0) (color 0 0 0 0))
 (junction (at 82.00 80.00) (diameter 0) (color 0 0 0 0))
 (junction (at 82.00 82.54) (diameter 0) (color 0 0 0 0))
 (junction (at 82.00 100.00) (diameter 0) (color 0 0 0 0))
 (junction (at 82.00 102.54) (diameter 0) (color 0 0 0 0))
 (junction (at 108.00 98.00) (diameter 0) (color 0 0 0 0))
 (junction (at 108.00 105.62) (diameter 0) (color 0 0 0 0))
 (junction (at 124.00 98.00) (diameter 0) (color 0 0 0 0))
 (junction (at 124.00 105.62) (diameter 0) (color 0 0 0 0))
 (junction (at 168.00 104.00) (diameter 0) (color 0 0 0 0))
 (junction (at 168.00 114.16) (diameter 0) (color 0 0 0 0))
 (junction (at 150.00 109.08) (diameter 0) (color 0 0 0 0))
 (junction (at 157.62 123.62) (diameter 0) (color 0 0 0 0))
 (junction (at 146.00 66.00) (diameter 0) (color 0 0 0 0))
 (junction (at 152.38 66.00) (diameter 0) (color 0 0 0 0))
 (junction (at 186.00 98.00) (diameter 0) (color 0 0 0 0))
 (junction (at 186.00 100.54) (diameter 0) (color 0 0 0 0))
 (junction (at 128.00 46.00) (diameter 0) (color 0 0 0 0))
 (junction (at 140.00 86.00) (diameter 0) (color 0 0 0 0))
 (junction (at 150.00 116.70) (diameter 0) (color 0 0 0 0))
 (global_label "GND" (shape input) (at 25.95 65.08 0) (effects (font (size 1.27 1.27)) (justify left)))
 (global_label "GND" (shape input) (at 25.95 77.78 0) (effects (font (size 1.27 1.27)) (justify left)))
 (global_label "GND" (shape input) (at 25.95 90.48 0) (effects (font (size 1.27 1.27)) (justify left)))
 (global_label "GND" (shape input) (at 25.95 103.18 0) (effects (font (size 1.27 1.27)) (justify left)))
 (global_label "GND" (shape input) (at 64.05 65.08 0) (effects (font (size 1.27 1.27)) (justify left)))
 (global_label "GND" (shape input) (at 64.05 77.78 0) (effects (font (size 1.27 1.27)) (justify left)))
 (global_label "GND" (shape input) (at 64.05 90.48 0) (effects (font (size 1.27 1.27)) (justify left)))
 (global_label "GND" (shape input) (at 64.05 103.18 0) (effects (font (size 1.27 1.27)) (justify left)))
 (global_label "VSYS" (shape input) (at 64.05 105.72 0) (effects (font (size 1.27 1.27)) (justify left)))
 (global_label "VBUS" (shape input) (at 64.05 108.26 0) (effects (font (size 1.27 1.27)) (justify left)))
 (global_label "STROBE" (shape input) (at 25.95 82.86 0) (effects (font (size 1.27 1.27)) (justify left)))
 (global_label "VBUS" (shape input) (at 75.65 52.00 0) (effects (font (size 1.27 1.27)) (justify left)))
 (global_label "+5V_IN" (shape input) (at 75.65 54.54 0) (effects (font (size 1.27 1.27)) (justify left)))
 (global_label "VSYS" (shape input) (at 75.65 57.08 0) (effects (font (size 1.27 1.27)) (justify left)))
 (global_label "+5V_IN" (shape input) (at 108.00 45.65 0) (effects (font (size 1.27 1.27)) (justify left)))
 (global_label "+5V" (shape input) (at 108.00 65.97 0) (effects (font (size 1.27 1.27)) (justify left)))
 (global_label "+5V" (shape input) (at 108.00 69.65 0) (effects (font (size 1.27 1.27)) (justify left)))
 (global_label "GND" (shape input) (at 108.00 89.97 0) (effects (font (size 1.27 1.27)) (justify left)))
 (global_label "+5V" (shape input) (at 75.65 80.00 0) (effects (font (size 1.27 1.27)) (justify left)))
 (global_label "GND" (shape input) (at 75.65 82.54 0) (effects (font (size 1.27 1.27)) (justify left)))
 (global_label "+12V" (shape input) (at 75.65 100.00 0) (effects (font (size 1.27 1.27)) (justify left)))
 (global_label "GND" (shape input) (at 75.65 102.54 0) (effects (font (size 1.27 1.27)) (justify left)))
 (global_label "+12V" (shape input) (at 108.00 91.65 0) (effects (font (size 1.27 1.27)) (justify left)))
 (global_label "GND" (shape input) (at 108.00 111.97 0) (effects (font (size 1.27 1.27)) (justify left)))
 (global_label "+12V" (shape input) (at 124.00 91.65 0) (effects (font (size 1.27 1.27)) (justify left)))
 (global_label "GND" (shape input) (at 124.00 111.97 0) (effects (font (size 1.27 1.27)) (justify left)))
 (global_label "DRAIN" (shape input) (at 168.00 97.65 0) (effects (font (size 1.27 1.27)) (justify left)))
 (global_label "GND" (shape input) (at 168.00 120.51 0) (effects (font (size 1.27 1.27)) (justify left)))
 (global_label "STROBE" (shape input) (at 150.00 102.73 0) (effects (font (size 1.27 1.27)) (justify left)))
 (global_label "GND" (shape input) (at 157.62 129.97 0) (effects (font (size 1.27 1.27)) (justify left)))
 (global_label "+12V" (shape input) (at 146.00 59.65 0) (effects (font (size 1.27 1.27)) (justify left)))
 (global_label "GND" (shape input) (at 146.03 66.00 0) (effects (font (size 1.27 1.27)) (justify left)))
 (global_label "+12V" (shape input) (at 179.65 98.00 0) (effects (font (size 1.27 1.27)) (justify left)))
 (global_label "DRAIN" (shape input) (at 179.65 100.54 0) (effects (font (size 1.27 1.27)) (justify left)))
 (global_label "+5V" (shape input) (at 121.65 46.00 0) (effects (font (size 1.27 1.27)) (justify left)))
 (global_label "+12V" (shape input) (at 133.65 86.00 0) (effects (font (size 1.27 1.27)) (justify left)))
 (no_connect (at 32.30 60.00))
 (no_connect (at 32.30 62.54))
 (no_connect (at 32.30 67.62))
 (no_connect (at 32.30 70.16))
 (no_connect (at 32.30 72.70))
 (no_connect (at 32.30 75.24))
 (no_connect (at 32.30 80.32))
 (no_connect (at 32.30 85.40))
 (no_connect (at 32.30 87.94))
 (no_connect (at 32.30 93.02))
 (no_connect (at 32.30 95.56))
 (no_connect (at 32.30 98.10))
 (no_connect (at 32.30 100.64))
 (no_connect (at 32.30 105.72))
 (no_connect (at 32.30 108.26))
 (no_connect (at 57.70 60.00))
 (no_connect (at 57.70 62.54))
 (no_connect (at 57.70 67.62))
 (no_connect (at 57.70 70.16))
 (no_connect (at 57.70 72.70))
 (no_connect (at 57.70 75.24))
 (no_connect (at 57.70 80.32))
 (no_connect (at 57.70 82.86))
 (no_connect (at 57.70 85.40))
 (no_connect (at 57.70 87.94))
 (no_connect (at 57.70 93.02))
 (no_connect (at 57.70 95.56))
 (no_connect (at 57.70 98.10))
 (no_connect (at 57.70 100.64))
 (sheet_instances (path "" (page "1"))))
